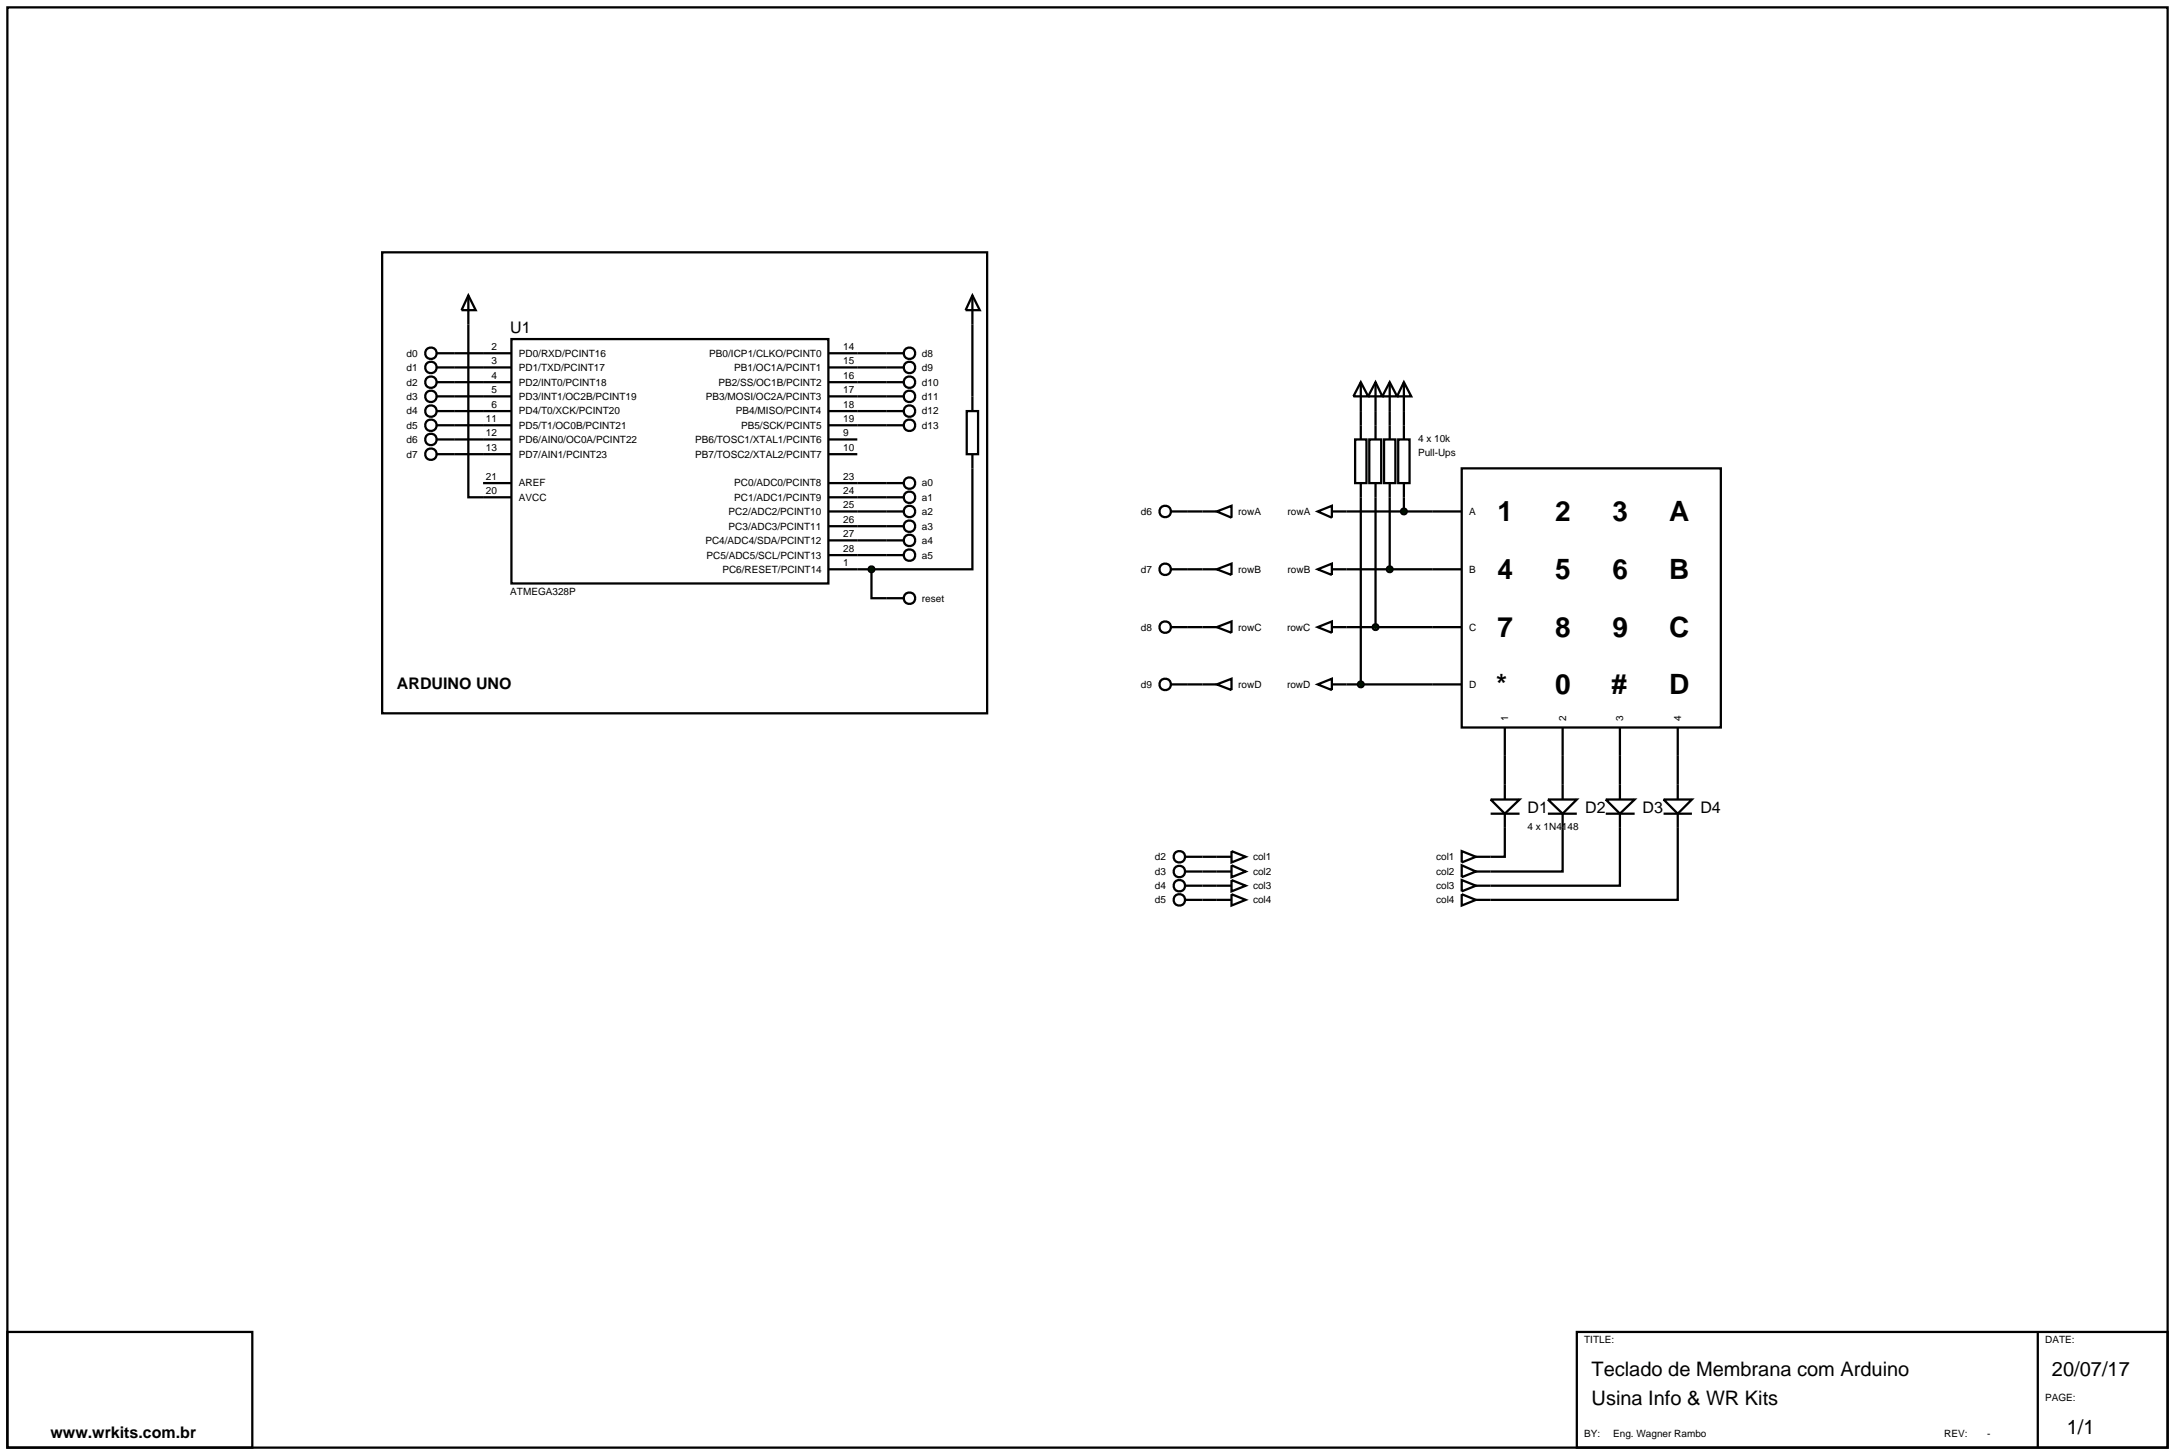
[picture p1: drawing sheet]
<svg xmlns="http://www.w3.org/2000/svg" width="384mm" height="257mm" viewBox="0 0 384 257" stroke-linecap="round" stroke-linejoin="round" font-family="sans-serif">
<g fill="none" stroke="#000" stroke-width=".4">
<path d="M1.3 1.3h381v254h-381zM67.4 44.5h106.7v81.3h-106.7zM82.6 52.1v35.6h7.6M82.6 52.1l1.3 2.6h-2.5zM90.2 59.8h55.9v43.1h-55.9zM171.5 52.1l1.3 2.6h-2.5zM171.5 52.1v20.4M77 62.3h13.2M77 64.8h13.2M77 69.9h13.2M77 67.4h13.2M77 72.5h13.2"/>
<path d="M77 75h13.2M77 77.5h13.2M146.1 62.3h13.2M146.1 64.8h13.2M146.1 69.9h13.2M146.1 67.4h13.2M146.1 72.5h13.2M146.1 75h13.2M146.1 77.5h5.1M170.5 72.5h2v7.6h-2zM240 72.5v2.5M242.6 72.5v2.5"/>
<path d="M245.1 72.5v2.5M247.6 72.5v2.5M77 80.1h13.2M85.2 85.2h5M146.1 80.1h5.1M146.1 85.2h13.2M146.1 87.7h13.2M146.1 90.2h13.2M146.1 92.8h13.2M146.1 95.3h13.2M146.1 97.9h13.2M171.5 80.1v20.3h-17.8"/>
<path d="M209.5 90.2h2.6M237.5 90.2h15.2M240 87.7v33M242.6 87.7v22.9M245.1 87.7v12.7M247.6 87.7v2.5M146.1 100.4h7.6M153.7 100.4v5.1h5.6M209.5 100.4h2.6M209.5 110.6h2.6M237.5 100.4h15.2M237.5 110.6h15.2"/>
<path d="M209.5 120.7h2.6M237.5 120.7h15.2M265.4 133.3v5.1M275.6 133.3v5.1M285.7 133.3v5.1M295.9 133.3v5.1M212.1 151.1h2.5M212.1 153.7h2.5M212.1 156.2h2.5M212.1 158.7h2.5M265.4 146v5.1h-2.5M275.6 146v7.7h-12.7"/>
<path d="M285.7 146v10.2h-22.8M295.9 146v12.7h-33M1.3 234.9h43.2v20.4h-43.2zM278.1 234.9h104.2v20.4h-104.2zM359.4 234.9v20.4"/>
<circle cx="76" cy="64.8" r="1.01"/>
<circle cx="76" cy="67.4" r="1.01"/>
<circle cx="76" cy="77.5" r="1.01"/>
<circle cx="76" cy="72.5" r="1.01"/>
<circle cx="76" cy="62.3" r="1.01"/>
<circle cx="76" cy="75" r="1.01"/>
<circle cx="76" cy="69.9" r="1.01"/>
<circle cx="160.4" cy="75" r="1.01"/>
<circle cx="160.4" cy="62.3" r="1.01"/>
<circle cx="160.4" cy="69.9" r="1.01"/>
<circle cx="160.4" cy="72.5" r="1.01"/>
<circle cx="160.4" cy="64.8" r="1.01"/>
<circle cx="160.4" cy="67.4" r="1.01"/>
<circle cx="76" cy="80.1" r="1.01"/>
<circle cx="160.4" cy="87.7" r="1.01"/>
<circle cx="160.4" cy="95.3" r="1.01"/>
<circle cx="160.4" cy="97.9" r="1.01"/>
<circle cx="160.4" cy="85.2" r="1.01"/>
<circle cx="160.4" cy="92.8" r="1.01"/>
<circle cx="160.4" cy="90.2" r="1.01"/>
<circle cx="160.4" cy="105.5" r="1.01"/>
</g>
<path d="M153.4 100l.3-.1-.5 .5zM153.7 99.9l.3 .1 .2 .4zM154.2 100.4l-.1 .3-.4 .2zM153.2 100.4l.5 .5-.4-.2z" fill="#004000" stroke="#000" stroke-width=".4"/>
<path d="M153.2 100.4l.5-.5 .5 .5-.5 .5z" fill="#004000"/>
<g fill="none" stroke="#000" stroke-width=".4">
<path d="M239 77.5h2v7.7h-2zM240 67.4l1.3 2.5h-2.6zM240 67.4v5.1M240 75v2.5M241.5 77.5h2.1v7.7h-2.1zM242.6 67.4l1.2 2.5h-2.5zM242.6 67.4v5.1M242.6 75v2.5M244.1 77.5h2v7.7h-2zM245.1 67.4l1.3 2.5h-2.6zM245.1 67.4v5.1M245.1 75v2.5"/>
<path d="M246.6 77.5h2v7.7h-2zM247.6 67.4l1.3 2.5h-2.5zM247.6 67.4v5.1M247.6 75v2.5M206.5 90.2h3M212.1 90.2h2.5M214.6 90.2l2.6-1v2.1zM232.4 90.2l2.5-1v2.1zM234.9 90.2h2.6M240 85.2v2.5M242.6 85.2v2.5M245.1 85.2v2.5"/>
<path d="M247.6 85.2v2.5M206.5 100.4h3M206.5 110.6h3M212.1 100.4h2.5M212.1 110.6h2.5M214.6 100.4l2.6-1v2zM214.6 110.6l2.6-1v2zM232.4 100.4l2.5-1v2zM232.4 110.6l2.5-1v2zM234.9 100.4h2.6M234.9 110.6h2.6M206.5 120.7h3"/>
<path d="M212.1 120.7h2.5M214.6 120.7l2.6-1v2zM232.4 120.7l2.5-1v2zM234.9 120.7h2.6M265.4 138.4v2.6M275.6 138.4v2.6M285.7 138.4v2.6M295.9 138.4v2.6M209 151.1h3.1M209 153.7h3.1M209 156.2h3.1M214.6 151.1h2.6"/>
<path d="M214.6 153.7h2.6M214.6 156.2h2.6M217.2 150.1l2.5 1-2.5 1zM217.2 152.6l2.5 1.1-2.5 1zM217.2 155.2l2.5 1-2.5 1zM257.8 150.1l2.5 1-2.5 1zM257.8 152.6l2.5 1.1-2.5 1zM257.8 155.2l2.5 1-2.5 1zM257.8 157.7l2.5 1-2.5 1zM260.3 151.1h2.6M260.3 153.7h2.6M260.3 156.2h2.6"/>
<path d="M260.3 158.7h2.6M262.9 141h5.1l-2.6 2.5zM262.9 143.5h5.1M265.4 143.5v2.5M273 141h5.1l-2.5 2.5zM273 143.5h5.1M275.6 143.5v2.5M283.2 141h5.1l-2.6 2.5zM283.2 143.5h5.1M285.7 143.5v2.5M293.4 141h5l-2.5 2.5zM293.4 143.5h5"/>
<path d="M295.9 143.5v2.5"/>
<circle cx="205.5" cy="90.2" r="1.01"/>
<circle cx="205.5" cy="110.6" r="1.01"/>
<circle cx="205.5" cy="100.4" r="1.01"/>
<circle cx="205.5" cy="120.7" r="1.01"/>
<circle cx="208" cy="151.1" r="1.01"/>
<circle cx="208" cy="153.7" r="1.01"/>
<circle cx="208" cy="156.2" r="1.01"/>
</g>
<g fill="#004000" stroke="#000" stroke-width=".4">
<path d="M247.2 89.9l.4-.2-.5 .5zM247.6 89.7l.3 .1 .2 .4zM247.6 90.7l.5-.5-.2 .4zM247.1 90.2l.5 .5-.4-.2z"/>
<path d="M244.7 100.1l.4-.2-.5 .5zM245.1 99.9l.4 .2 .1 .3zM245.6 100.4l-.1 .3-.4 .2zM244.6 100.4l.5 .5-.4-.2z"/>
<path d="M242.3 110.2l.3-.1-.5 .5zM242.6 110.1l.4 .2 .1 .3zM243.1 110.6l-.1 .3-.4 .2zM242.1 110.6l.5 .5-.4-.2z"/>
<path d="M239.7 120.3l.3-.1-.5 .5zM240 120.2l.4 .2 .1 .3zM240.5 120.7l-.1 .3-.4 .2zM239.5 120.7l.5 .5-.4-.2z"/>
</g>
<g fill="#004000">
<path d="M247.6 89.7l.5 .5-.5 .5-.5-.5z"/>
<path d="M244.6 100.4l.5-.5 .5 .5-.5 .5z"/>
<path d="M242.6 110.1l.5 .5-.5 .5-.5-.5z"/>
<path d="M240 120.2l.5 .5-.5 .5-.5-.5z"/>
</g>
<g fill="none" stroke="#000" stroke-width=".4">
<path d="M252.7 90.2h5.1M257.8 82.6h45.7v45.7h-45.7zM252.7 100.4h5.1M252.7 110.6h5.1M252.7 120.7h5.1M265.4 128.3v5M275.6 128.3v5M285.7 128.3v5M295.9 128.3v5M209 158.7h3.1M214.6 158.7h2.6M217.2 157.7l2.5 1-2.5 1z"/>
<circle cx="208" cy="158.7" r="1.01"/>
</g>
<g font-size="4.9">
<text x="264.1" y="91.9">1</text>
<text x="274.3" y="91.9">2</text>
<text x="284.4" y="91.9">3</text>
<text x="294.4" y="91.9">A</text>
<text x="264.1" y="102.1">4</text>
<text x="274.3" y="102.1">5</text>
<text x="284.4" y="102.1">6</text>
<text x="294.4" y="102.1">B</text>
<text x="264.1" y="112.3">7</text>
<text x="274.3" y="112.3">8</text>
<text x="284.4" y="112.3">9</text>
<text x="294.4" y="112.3">C</text>
<text x="263.9" y="122.4">*</text>
<text x="274.3" y="122.4">0</text>
<text x="284.2" y="122.4">#</text>
<text x="294.4" y="122.4">D</text>
</g>
<g font-size="3.5">
<text x="280.7" y="242.7">Teclado de Membrana com Arduino</text>
<text x="361.9" y="242.7">20/07/17</text>
<text x="280.7" y="247.8">Usina Info &amp; WR Kits</text>
<text x="364.5" y="252.9">1/1</text>
</g>
<g font-size="2.8">
<text x="90" y="58.7">U1</text>
<text x="70" y="121.6">ARDUINO UNO</text>
<text x="269.4" y="143.5">D1</text>
<text x="279.6" y="143.5">D2</text>
<text x="289.7" y="143.5">D3</text>
<text x="299.9" y="143.5">D4</text>
<text x="8.9" y="253.6">www.wrkits.com.br</text>
</g>
<g font-size="1.8">
<text x="71.7" y="62.9">d0</text>
<text x="71.7" y="65.4">d1</text>
<text x="86.7" y="64.2">3</text>
<text x="86.7" y="61.7">2</text>
<text x="91.5" y="65.4">PD1/TXD/PCINT17</text>
<text x="91.5" y="62.9">PD0/RXD/PCINT16</text>
<text x="125.1" y="62.9">PB0/ICP1/CLKO/PCINT0</text>
<text x="129.5" y="65.4">PB1/OC1A/PCINT1</text>
<text x="148.7" y="61.7">14</text>
<text x="148.7" y="64.2">15</text>
<text x="162.6" y="62.9">d8</text>
<text x="162.6" y="65.4">d9</text>
<text x="71.7" y="70.5">d3</text>
<text x="71.7" y="68">d2</text>
<text x="86.7" y="71.9">6</text>
<text x="86.7" y="69.3">5</text>
<text x="86.7" y="66.8">4</text>
<text x="91.5" y="70.5">PD3/INT1/OC2B/PCINT19</text>
<text x="91.5" y="68">PD2/INT0/PCINT18</text>
<text x="124.5" y="70.5">PB3/MOSI/OC2A/PCINT3</text>
<text x="126.7" y="68">PB2/SS/OC1B/PCINT2</text>
<text x="148.7" y="69.3">17</text>
<text x="148.7" y="66.8">16</text>
<text x="148.7" y="71.9">18</text>
<text x="162.6" y="68">d10</text>
<text x="162.6" y="70.5">d11</text>
<text x="71.7" y="73.1">d4</text>
<text x="71.7" y="75.6">d5</text>
<text x="85.7" y="76.9">12</text>
<text x="85.7" y="74.4">11</text>
<text x="91.5" y="75.6">PD5/T1/OC0B/PCINT21</text>
<text x="91.5" y="73.1">PD4/T0/XCK/PCINT20</text>
<text x="129.8" y="73.1">PB4/MISO/PCINT4</text>
<text x="130.7" y="75.6">PB5/SCK/PCINT5</text>
<text x="148.7" y="74.4">19</text>
<text x="148.7" y="76.9">9</text>
<text x="162.6" y="73.1">d12</text>
<text x="162.6" y="75.6">d13</text>
<text x="250.1" y="77.9">4 x 10k</text>
<text x="71.7" y="78.1">d6</text>
<text x="71.7" y="80.7">d7</text>
<text x="85.7" y="79.5">13</text>
<text x="91.5" y="78.1">PD6/AIN0/OC0A/PCINT22</text>
<text x="91.5" y="80.7">PD7/AIN1/PCINT23</text>
<text x="122.6" y="80.7">PB7/TOSC2/XTAL2/PCINT7</text>
<text x="122.6" y="78.1">PB6/TOSC1/XTAL1/PCINT6</text>
<text x="148.7" y="79.5">10</text>
<text x="250.1" y="80.4">Pull-Ups</text>
<text x="85.7" y="87.1">20</text>
<text x="85.7" y="84.6">21</text>
<text x="91.5" y="88.3">AVCC</text>
<text x="91.5" y="85.8">AREF</text>
<text x="129.5" y="88.3">PC1/ADC1/PCINT9</text>
<text x="129.5" y="85.8">PC0/ADC0/PCINT8</text>
<text x="148.7" y="89.6">25</text>
<text x="148.7" y="87.1">24</text>
<text x="148.7" y="84.6">23</text>
<text x="162.6" y="85.8">a0</text>
<text x="162.6" y="88.3">a1</text>
<text x="124.4" y="95.9">PC4/ADC4/SDA/PCINT12</text>
<text x="128.5" y="93.4">PC3/ADC3/PCINT11</text>
<text x="128.5" y="90.8">PC2/ADC2/PCINT10</text>
<text x="148.7" y="94.7">27</text>
<text x="148.7" y="92.2">26</text>
<text x="162.6" y="90.8">a2</text>
<text x="162.6" y="93.4">a3</text>
<text x="162.6" y="95.9">a4</text>
<text x="201.2" y="90.8">d6</text>
<text x="218.4" y="90.8">rowA</text>
<text x="227.1" y="90.8">rowA</text>
<text x="259.1" y="90.8">A</text>
<text x="124.6" y="98.5">PC5/ADC5/SCL/PCINT13</text>
<text x="127.4" y="101">PC6/RESET/PCINT14</text>
<text x="148.7" y="99.8">1</text>
<text x="148.7" y="97.3">28</text>
<text x="162.6" y="98.5">a5</text>
<text x="201.2" y="101">d7</text>
<text x="218.4" y="101">rowB</text>
<text x="227.1" y="101">rowB</text>
<text x="259.1" y="101">B</text>
<text x="90" y="105">ATMEGA328P</text>
<text x="162.6" y="106.1">reset</text>
<text x="201.2" y="111.2">d8</text>
<text x="218.4" y="111.2">rowC</text>
<text x="227" y="111.2">rowC</text>
<text x="259.1" y="111.2">C</text>
<text x="201.2" y="121.3">d9</text>
<text x="218.4" y="121.3">rowD</text>
<text x="227" y="121.3">rowD</text>
<text x="259.1" y="121.3">D</text>
<text x="266" y="127.1" transform="rotate(-90 266 127.1)">1</text>
<text x="276.2" y="127.1" transform="rotate(-90 276.2 127.1)">2</text>
<text x="286.3" y="127.1" transform="rotate(-90 286.3 127.1)">3</text>
<text x="296.5" y="127.1" transform="rotate(-90 296.5 127.1)">4</text>
<text x="269.4" y="146.4">4 x 1N4148</text>
<text x="203.7" y="151.7">d2</text>
<text x="203.7" y="154.3">d3</text>
<text x="221" y="151.7">col1</text>
<text x="221" y="154.3">col2</text>
<text x="253.3" y="151.7">col1</text>
<text x="253.3" y="154.3">col2</text>
<text x="203.7" y="156.8">d4</text>
<text x="203.7" y="159.3">d5</text>
<text x="221" y="156.8">col3</text>
<text x="221" y="159.3">col4</text>
<text x="253.3" y="156.8">col3</text>
<text x="253.3" y="159.3">col4</text>
<text x="279.4" y="236.9">TITLE:</text>
<text x="360.7" y="236.9">DATE:</text>
<text x="360.7" y="247">PAGE:</text>
<text x="279.4" y="253.4">BY:</text>
<text x="284.5" y="253.4">Eng. Wagner Rambo</text>
<text x="342.9" y="253.4">REV:</text>
<text x="350.5" y="253.4">-</text>
</g>
</svg>
